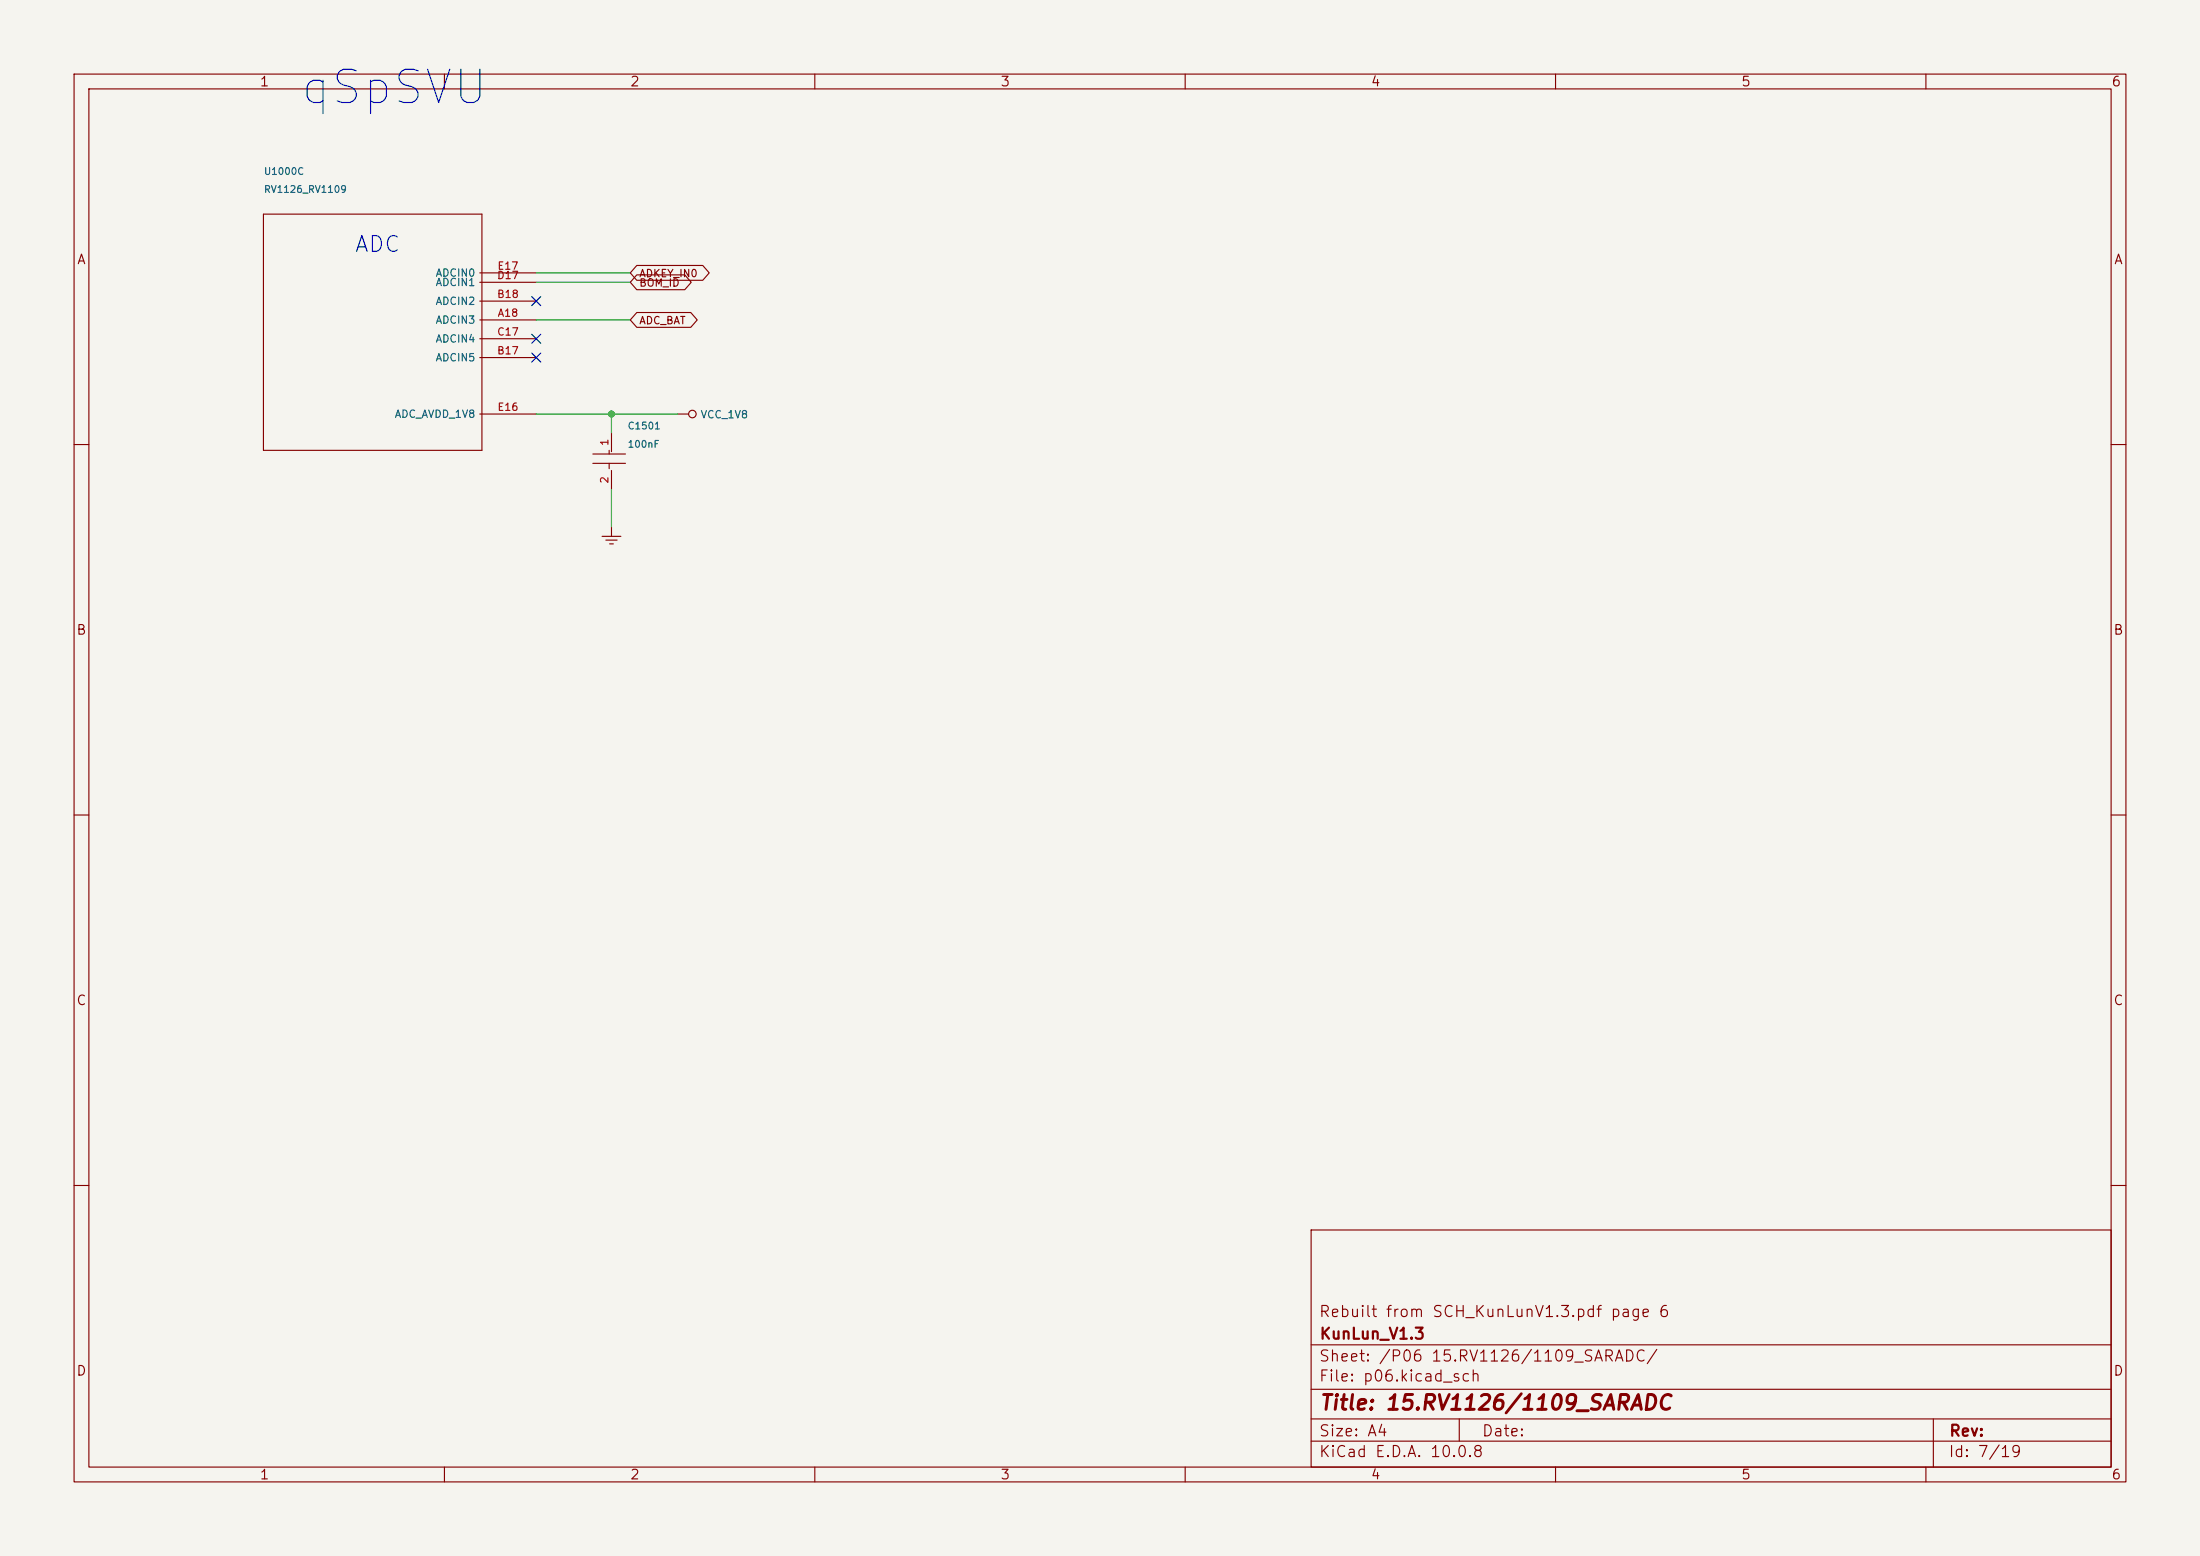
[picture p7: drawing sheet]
<svg xmlns="http://www.w3.org/2000/svg" width="297mm" height="210mm" viewBox="0 0 297 210" stroke-linecap="round" stroke-linejoin="round" font-family="sans-serif">
<path d="M0 0h297v210h-297z" fill="#f5f4ef" stroke="#f5f4ef" stroke-width=".14"/>
<g fill="none" stroke="#840000" stroke-width=".15">
<path d="M10 10h277v190h-277zM12 12h273v186h-273zM60 10v2M110 10v2M160 10v2M210 10v2M260 10v2M35.6 28.9h29.5v31.9h-29.5zM64.8 38.1h7.6M64.8 36.8h7.6M86 35.8h8.9l.8 1-.8 1h-8.9l-.9-1zM86 37.1h6.4l.9 1-.9 1h-6.4l-.9-1z"/>
<path d="M64.8 55.9h7.6M64.8 43.2h7.6M64.8 48.3h7.6M64.8 40.6h7.6M64.8 45.7h7.6M82.5 58.4v2.6M86 42.2h7.3l.8 1-.8 1h-7.3l-.9-1zM91.4 55.9h1.6M10 60h2M80 61.3h4.4M80 62.5h4.4M81.3 72.4h2.5"/>
<path d="M81.8 72.9h1.5M82.2 60.8v.5M82.2 62.5v.8M82.3 73.4h.5M82.5 63.5v2.5M82.5 71.1v1.3M285 60h2M10 110h2M285 110h2M10 160h2M177 166h108v32h-108zM285 160h2"/>
<path d="M60 198v2M110 198v2M160 198v2M177 194.5h108M177 191.5h108M177 187.5h108M177 181.5h108M197 191.5v3M210 198v2M260 198v2M261 191.5v6.5"/>
<circle cx="93.5" cy="55.9" r=".51"/>
</g>
<path d="M72.4 36.8h12.7M72.4 38.1h12.7M72.4 55.9h19M72.4 43.2h12.7M82.5 55.9v2.5M82.5 66v5.1" fill="none" stroke="#009600" stroke-width=".15"/>
<path d="M71.8 47.7l1.2 1.2M71.8 40l1.2 1.2M71.8 45.1l1.2 1.2M73 47.7l-1.2 1.2M73 40l-1.2 1.2M73 45.1l-1.2 1.2" fill="none" stroke="#000084" stroke-width=".15"/>
<circle cx="82.5" cy="55.9" r=".46" fill="#009600"/>
<text font-size="4.5" fill="#0000c2" x="40.2" y="15.2">qSpSVU</text>
<text font-size="2.1" fill="#0000c2" x="47.7" y="34.6">ADC</text>
<text font-size="2" fill="#840000" x="178" y="190.8">Title: 15.RV1126/1109_SARADC</text>
<g font-size="1.5" fill="#840000">
<text x="178" y="178.1">Rebuilt from SCH_KunLunV1.3.pdf page 6</text>
<text x="178" y="184.1">Sheet: /P06 15.RV1126/1109_SARADC/</text>
<text x="178" y="181.1">KunLun_V1.3</text>
<text x="178" y="186.8">File: p06.kicad_sch</text>
<text x="178" y="197">KiCad E.D.A. 10.0.8</text>
<text x="178" y="194.2">Size: A4</text>
<text x="200" y="194.2">Date:</text>
<text x="263" y="197">Id: 7/19</text>
<text x="263" y="194.2">Rev:</text>
</g>
<g font-size="1.3" fill="#840000">
<text x="35" y="12">1</text>
<text x="85" y="12">2</text>
<text x="135" y="12">3</text>
<text x="185" y="12">4</text>
<text x="235" y="12">5</text>
<text x="285" y="12">6</text>
<text x="10.3" y="36">A</text>
<text x="285.3" y="36">A</text>
<text x="10.2" y="86">B</text>
<text x="285.2" y="86">B</text>
<text x="10.2" y="136">C</text>
<text x="285.2" y="136">C</text>
<text x="10.2" y="186">D</text>
<text x="285.2" y="186">D</text>
<text x="35" y="200">1</text>
<text x="85" y="200">2</text>
<text x="135" y="200">3</text>
<text x="185" y="200">4</text>
<text x="235" y="200">5</text>
<text x="285" y="200">6</text>
</g>
<g font-size="1" fill="#006464">
<text x="58.7" y="41.4">ADCIN2</text>
<text x="58.7" y="38.9">ADCIN1</text>
<text x="58.7" y="37.6">ADCIN0</text>
<text x="58.7" y="43.9">ADCIN3</text>
<text x="58.7" y="46.5">ADCIN4</text>
<text x="58.7" y="49">ADCIN5</text>
<text x="53.2" y="56.6">ADC_AVDD_1V8</text>
<text x="94.5" y="56.7">VCC_1V8</text>
</g>
<g font-size="1" fill="#a90000">
<text x="67" y="40.5">B18</text>
<text x="67" y="37.9">D17</text>
<text x="67.1" y="36.6">E17</text>
<text x="67" y="45.5">C17</text>
<text x="67.1" y="43">A18</text>
<text x="67" y="48.1">B17</text>
<text x="67.1" y="55.7">E16</text>
<text x="82.4" y="65.3" transform="rotate(-90 82.4 65.3)">2</text>
<text x="82.4" y="60.3" transform="rotate(-90 82.4 60.3)">1</text>
</g>
<g font-size="1" fill="#840000">
<text x="86.2" y="37.7">ADKEY_IN0</text>
<text x="86.2" y="38.9">BOM_ID</text>
<text x="86.2" y="44">ADC_BAT</text>
</g>
<g font-size=".9" fill="#006464">
<text x="35.6" y="23.8">U1000C</text>
<text x="35.6" y="26.3">RV1126_RV1109</text>
<text x="84.7" y="58.2">C1501</text>
<text x="84.7" y="60.7">100nF</text>
</g>
</svg>
